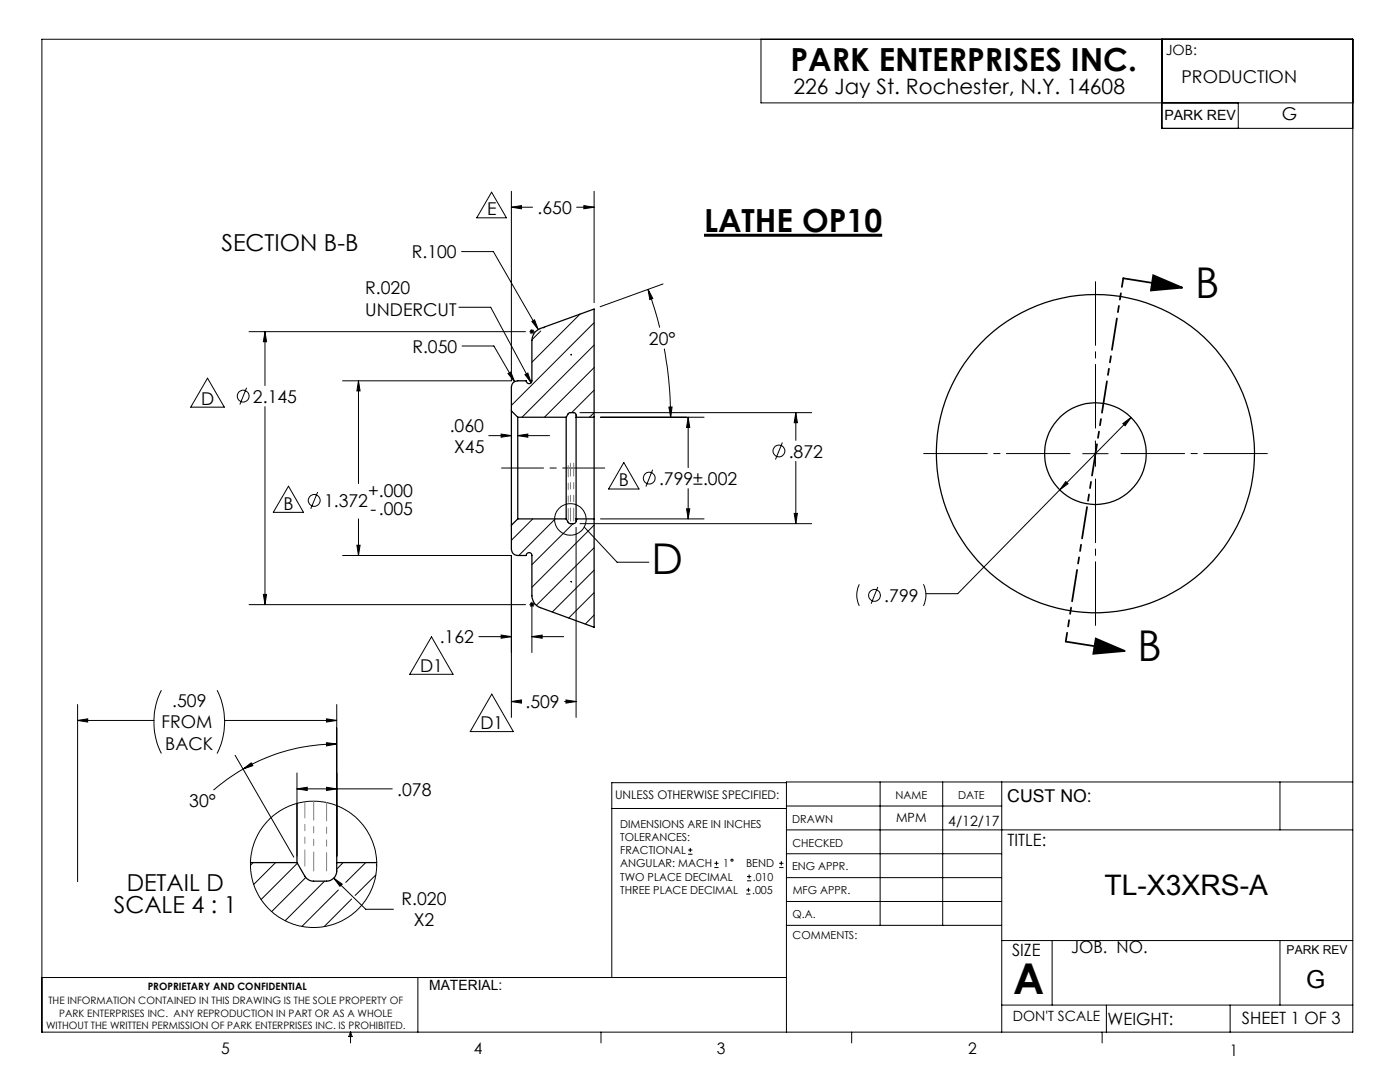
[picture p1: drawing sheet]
<svg xmlns="http://www.w3.org/2000/svg" width="279mm" height="216mm" viewBox="0 0 279 216" stroke-linecap="round" stroke-linejoin="round" font-family="sans-serif">
<g fill="none" stroke="#000" stroke-width=".2">
<path d="M8.4 7.8h261.6v198.2h-261.6zM151.9 7.8v12.7h118.1M231.9 7.8v17.8h38.1M98.1 38.3l3 5.2h-6zM102.1 38.2v37.8h-33.7M118.6 38.2v22.2M247.1 20.5v5.1M92.1 50.2h6.4l8.9 15.6M102.1 41.3h4.2M102.1 41.3l2-.3v.7zM115.1 41.3h3.5M116.5 41l2.1 .3-2.1 .4z"/>
<path d="M129.3 57.7l1 1.8-.6 .3zM129.3 57.7l1.3 3.8 1.1 3.9M132.3 56.7l-12.5 4.5M41.4 75.5l3.4 5.7h-6.7zM49.2 77.4l-1.3 3.3M49.7 66.2h55.2M52.9 66.2l.3 2h-.6zM52.9 66.2v10.7M71.5 76v20.5M71.5 76l.4 2h-.7zM91.6 61.3h6.3l8.1 15.1M92.2 69h6.4l4.1 7.2"/>
<path d="M101.4 74.5l.6-.3 .7 2zM104.8 74.8l.5-.4 .7 2zM105.7 66.2h1M105.8 65.8l.7 .7M106.2 65.7v1M106.2 64.1l.5-.3 .7 2zM106.5 65.8l-.7 .7M107.9 66l-1.7 1.8M108.7 65.2l-.2 .2M115.8 62.7l-9.6 9.6M118.6 64.4l-16.5 16.5M118.6 68.9l-14.4 14.4"/>
<path d="M118.6 73.3l-9.9 10M118.6 77.9l-4.5 4.4M132.6 69.6a76.2 76.2 0 0 1 1.2 13.7M52.9 81.1v39.5M57.6 97l3 5.2h-6.1zM63.4 98.2l-1.4 3.3M97.5 86.9h4.6M100 86.6l2.1 .3-2.1 .3zM103.3 86.9h6.4M103.3 86.9l2-.3v.6zM115.7 82.3h46.3M118.6 82.3l-.9 1"/>
<path d="M119.8 83.3h20.7M124.5 92.3l3 5.3h-6zM130.2 93.7l-1.3 3.4M133.5 81.2h.6l-.3 2.1zM137.3 83.3l.4 2h-.7zM137.3 83.3v10M137.3 97.5v6M156.1 88.3l-1.3 3.4M158.8 82.3v5.6M158.8 92.1v12.4M158.8 82.3l.3 2h-.6zM212.7 96.1l.4 .4-1.6 1.3z"/>
<path d="M216.1 90.5h5.1M218.6 88v5.1M224.1 84.5l1.6-1.2-1.2 1.6zM225.7 83.3l-34.6 35.2h-6.3M52.6 118.6h.6l-.3 2zM68.4 110.8h33.7v32.4M71.2 108.8h.7l-.4 2zM71.5 103.5v7.3M106.3 103.5l-4.2 4.3M110.8 103.5l-7.3 7.3M114.4 104.5l-8.2 8.2M115 105.2v38"/>
<path d="M115.3 103.5l-.3 .4M115.7 104.5h46.3M116.6 105.2l6.6 7h6.3M118.6 104.8l-12.4 12.4M118.6 109.3l-11.6 11.5M118.6 113.8l-8.4 8.3M118.6 118.3l-5.1 5M119.8 103.5h20.7M137 101.5h.7l-.4 2zM158.5 102.4h.6l-.3 2.1zM171.5 116.6l-.1 .3a4.8 4.8 0 0 0 .1 4M175.2 117.1l-1.4 3.4"/>
<path d="M184.3 116.6l.1 .3a5 5 0 0 1-.1 4M32.2 137.7a14.2 14.2 0 0 0 0 12.7M43.3 137.7a13.9 13.9 0 0 1 0 12.7M49.7 120.6h55.2M86.1 127.1l4.3 7.4h-8.6zM95.6 127h6.5M98.1 138.5l4.3 7.5h-8.6zM100 126.7l2.1 .3-2.1 .4zM102.1 140h1.8M102.1 140l2-.3v.6zM105.7 120.6h1M105.8 120.3l.7 .7"/>
<path d="M106.2 127h6.3M106.2 120.2v10M106.2 127l2-.3v.7zM106.5 120.3l-.7 .7M112.7 140h2.3M113 139.7l2 .3-2 .3zM118.6 122.7l-1.8 1.8M15.5 143.8l2-.4v.7zM15.5 140.6v35.3M15.5 143.8h15.2M44.8 143.8h22.4M46.9 150.7l11.7 20.3"/>
<path d="M48.5 153.5l1.6-1.3 .3 .6zM48.5 153.5a36.3 36.3 0 0 0-5.9 4.2M59.3 157.4l2-.3v.6zM59.3 154.2v16.7M59.3 157.4h19M65.2 148.2l2 .2-2 .4zM65.2 157.1l2 .3-2 .3zM65.2 143.4l2 .4-2 .3zM67.2 148.4a37.1 37.1 0 0 0-18.7 5.1M67.2 140.6v30.3M157 156.2h-34.9v38.9M175.6 156v28.6"/>
<path d="M188.1 156v28.6M199.9 156v50M255.4 156v9.6M270 156h-113v50M50.5 172.1l-.5 .5M55 172.1l-4.4 4.4M59.3 172.3l-7.2 7.2M61 175.1l-6.8 6.8M64.8 175.8l-7.9 7.9M66.6 175.2l6.4 6.2h5.5M66.6 175.2l1.7 1.2-.5 .4zM67.5 177.6l-7.2 7.3"/>
<path d="M68.5 172.1l-1.3 1.3M70.2 179.4l-5.5 5.5M73 172.1l-4 4M75 174.6l-4.1 4.1M122.1 161.3h34.9M137.3 170.5h.9M137.3 169.6h.9M137.8 169.2v.8M142.6 173.1h.8M142.6 172.3h.8M143 171.8v.9M148.9 178.4h.9"/>
<path d="M148.9 177.6h.9M149.1 175.8h.8M149.1 174.9h.8M149.4 177.2v.8M149.5 174.5v.8M155.5 173.1h.9M155.5 172.3h.9M155.9 171.8v.9M157 165.6h113M157 170.4h42.9M157 160.8h42.9M157 175.1h42.9"/>
<path d="M157 179.9h42.9M8.4 195.1h148.6M83.4 195.1v10.9M157 184.6h42.9M199.9 187.7h70.1M210 187.7v12.9M255.4 187.7v12.9M70 206v2.1M70 206l.3 .8h-.7zM119.9 206v2.1M170 206v2.1M199.9 200.6h70.1"/>
<path d="M220 206v2.1M220.8 200.6v5.4M245.5 200.6v5.4"/>
<circle cx="48.5" cy="79" r="1.17"/>
<circle cx="62.7" cy="99.9" r="1.17"/>
<circle cx="129.6" cy="95.4" r="1.18"/>
<circle cx="155.5" cy="90" r="1.18"/>
<circle cx="113.8" cy="103.7" r="3.1"/>
<circle cx="174.5" cy="118.8" r="1.18"/>
<circle cx="62.6" cy="172.5" r="12.6"/>
<circle cx="146.1" cy="171.6" r=".21"/>
</g>
<path d="M140.5 46.9h35.6" fill="none" stroke="#000" stroke-width=".6"/>
<path d="M224.2 55.5l11.7 1.9M230.2 54.9l5.7 2.5-6.2 .6zM212.7 128l11.8 1.9M218.7 127.4l5.8 2.5-6.3 .6z" fill="none" stroke="#000" stroke-width=".35"/>
<path d="M213.6 90.5h-29.3M218.6 85.4v-29.2M218.6 95.6v29.2M223.7 90.5h29.2" fill="none" stroke="#000" stroke-width=".2" stroke-dasharray="15.2 1.3 1.3 1.3" stroke-dashoffset="2.5"/>
<path d="M120.7 93.4h-20.6" fill="none" stroke="#000" stroke-width=".2" stroke-dasharray="15.2 1.3 1.3 1.3" stroke-dashoffset="6.8"/>
<path d="M224.2 55.5l-11.5 72.5" fill="none" stroke="#000" stroke-width=".35" stroke-dasharray="6.3 1.3 1.3 1.3 1.3 1.3" stroke-dashoffset="4.6"/>
<g fill="#000">
<path d="M104.8 74.8l.5-.4 .7 2z"/>
<path d="M230.2 54.9l5.7 2.5-6.2 .6zM218.7 127.4l5.8 2.5-6.3 .6z"/>
<path d="M52.9 66.2l.3 2h-.6zM52.6 118.6h.6l-.3 2z"/>
<path d="M224.1 84.5l.4 .4 1.2-1.6zM212.7 96.1l-1.2 1.7 1.6-1.3zM102.1 41.3l2-.3v.7zM116.5 41l2.1 .3-2.1 .4zM100 126.7l2.1 .3-2.1 .4zM106.2 127l2-.3v.7zM137.3 83.3l.4 2h-.7zM137 101.5h.7l-.4 2zM101.4 74.5l1.3 1.7-.7-2zM106.2 64.1l1.2 1.7-.7-2zM103.3 86.9l2-.3v.6zM100 86.6l2.1 .3-2.1 .3zM71.5 76l.4 2h-.7zM71.2 108.8h.7l-.4 2zM133.5 81.2h.6l-.3 2.1zM129.3 57.7l1 1.8-.6 .3zM158.8 82.3l.3 2h-.6zM158.5 102.4h.6l-.3 2.1zM113 139.7l2 .3-2 .3zM102.1 140l2-.3v.6zM66.6 175.2l1.2 1.6 .5-.4zM65.2 148.2l2 .2-2 .4zM48.5 153.5l1.6-1.3 .3 .6zM65.2 157.1l2 .3-2 .3zM59.3 157.4l2-.3v.6zM65.2 143.4l2 .4-2 .3zM15.5 143.8l2-.4v.7z"/>
</g>
<g fill="none" stroke="#000" stroke-width=".25">
<path d="M114 70.7h.1M102.1 82v-4.7a1.21 1.21 0 0 1 1.2-1.3h1.7a.56 .56 0 0 0 .6 .6 .56 .56 0 0 0 .6-.6v-8.1a2.58 2.58 0 0 1 1.6-2.4l10.8-3.8v21.6M102.1 82v22.8M102.1 82l1.2 1.3M103.3 83.3v20.2M103.3 83.3h9.7M113 83.3l.4-.8 .3-.2 1.1 .1 .2 .3v.6M113 83.3v20.2M115 83.3v20.2M115 83.3h3.6M118.6 83.3v20.2M103.3 103.5l-1.2 1.3"/>
<path d="M103.3 103.5h9.7M113 103.5l.4 .8 .4 .2 1-.1 .2-.3v-.6M114 116h.1M115 103.5h3.6M118.6 103.5v21.7l-10.8-4a2.49 2.49 0 0 1-1.6-2.3v-8.1a.57 .57 0 0 0-.6-.6 .57 .57 0 0 0-.6 .6h-1.7a1.26 1.26 0 0 1-1.2-1.2v-4.8M50 172.1h9.3M59.3 172.1l1.5 2.7a2.07 2.07 0 0 0 1.8 1h2.6a2.05 2.05 0 0 0 2-2v-1.7M59.3 160.3v11.8M67.2 160.7v11.4M67.2 172.1h8"/>
<circle cx="218.6" cy="90.5" r="31.8"/>
<circle cx="218.6" cy="90.5" r="10.2"/>
</g>
<path d="M113.8 104v-11.6M114.5 104v-11.6" fill="none" stroke="#808080" stroke-width=".2" stroke-dasharray="6.3 1.3 1.3 1.3 1.3 1.3" stroke-dashoffset="3.8"/>
<path d="M113.4 103.7v-10.8" fill="none" stroke="#808080" stroke-width=".2" stroke-dasharray="6.3 1.3 1.3 1.3 1.3 1.3" stroke-dashoffset="4.1"/>
<path d="M65.2 173.8v-13.7" fill="none" stroke="#808080" stroke-width=".2" stroke-dasharray="6.3 1.3 1.3 1.3 1.3 1.3" stroke-dashoffset="2.7"/>
<path d="M60.8 172.8v-12.8" fill="none" stroke="#808080" stroke-width=".2" stroke-dasharray="6.3 1.3 1.3 1.3 1.3 1.3" stroke-dashoffset="3.1"/>
<path d="M62.6 173.8v-14" fill="none" stroke="#808080" stroke-width=".2" stroke-dasharray="6.3 1.3 1.3 1.3 1.3 1.3" stroke-dashoffset="2.6"/>
<g font-size="8.5">
<text x="238.5" y="59.4">B</text>
<text x="130" y="114.5">D</text>
<text x="227" y="131.9">B</text>
<text x="202.2" y="198.3">A</text>
</g>
<g font-size="6.3">
<text x="157.7" y="14.1">PARK ENTERPRISES INC.</text>
<text x="140.5" y="46.3">LATHE OP10</text>
</g>
<text font-size="5.6" x="220.4" y="178.6">TL-X3XRS-A</text>
<text font-size="4.9" x="260.7" y="197.1">G</text>
<g font-size="4.7">
<text x="44.2" y="50.2">SECTION B-B</text>
<text x="25.3" y="177.7">DETAIL D</text>
<text x="22.7" y="182.2">SCALE 4 : 1</text>
</g>
<text font-size="4.2" x="158.3" y="18.8">226 Jay St. Rochester, N.Y. 14608</text>
<g font-size="3.5">
<text x="235.8" y="16.5">PRODUCTION</text>
<text x="255.8" y="24">G</text>
<text x="97.2" y="42.9">E</text>
<text x="107.3" y="42.7">.650</text>
<text x="82.2" y="51.5">R.100</text>
<text x="72.9" y="58.6">R.020</text>
<text x="72.9" y="63.2">UNDERCUT</text>
<text x="82.3" y="70.4">R.050</text>
<text x="129.5" y="68.8">20°</text>
<text x="40.2" y="80.7">D</text>
<text x="50.5" y="80.4">2.145</text>
<text x="89.8" y="86.2">.060</text>
<text x="90.6" y="90.4">X45</text>
<text x="157.4" y="91.3">.872</text>
<text x="56.6" y="101.7">B</text>
<text x="64.7" y="101.2">1.372</text>
<text x="73.5" y="99.2">+.000</text>
<text x="123.5" y="97.1">B</text>
<text x="131.5" y="96.7">.799±.002</text>
<text x="73.9" y="102.7">-.005</text>
<text x="176.5" y="120.1">.799</text>
<text x="87.8" y="128.3">.162</text>
<text x="83.8" y="134">D1</text>
<text x="34.4" y="141.2">.509</text>
<text x="104.9" y="141.3">.509</text>
<text x="32.2" y="145.4">FROM</text>
<text x="33" y="149.6">BACK</text>
<text x="95.9" y="145.4">D1</text>
<text x="37.8" y="161.1">30°</text>
<text x="79.3" y="158.7">.078</text>
<text x="201" y="160.1">CUST NO:</text>
<text x="80.1" y="180.7">R.020</text>
<text x="82.6" y="184.9">X2</text>
</g>
<g font-size="3.4">
<text x="201.1" y="168.8">TITLE:</text>
<text x="202" y="190.8">SIZE</text>
<text x="213.8" y="190.1">JOB. NO.</text>
<text x="221" y="204.5">WEIGHT:</text>
<text x="247.8" y="204.4">SHEET 1 OF 3</text>
</g>
<g font-size="3.2">
<text x="44.2" y="210.4">5</text>
<text x="94.6" y="210.3">4</text>
<text x="143.1" y="210.4">3</text>
<text x="193.2" y="210.3">2</text>
<text x="245.4" y="210.6">1</text>
</g>
<g font-size="2.8">
<text x="232.7" y="10.9">JOB:</text>
<text x="232.4" y="24">PARK REV</text>
<text x="189.2" y="164.9">4/12/17</text>
<text x="85.7" y="197.6">MATERIAL:</text>
<text x="202.1" y="203.8">DON'T SCALE</text>
</g>
<text font-size="2.5" x="178.9" y="164.1">MPM</text>
<g font-size="2.4">
<text x="122.7" y="159.4">UNLESS OTHERWISE SPECIFIED:</text>
<text x="256.8" y="190.4">PARK REV</text>
</g>
<g font-size="2.2">
<text x="178.7" y="159.4">NAME</text>
<text x="191.2" y="159.4">DATE</text>
<text x="123.8" y="165.1">DIMENSIONS ARE IN INCHES</text>
<text x="123.8" y="167.8">TOLERANCES:</text>
<text x="158.1" y="164.2">DRAWN</text>
<text x="123.8" y="170.4">FRACTIONAL</text>
<text x="123.8" y="173.1">ANGULAR: MACH</text>
<text x="144.3" y="173.1">1</text>
<text x="148.9" y="173.1">BEND</text>
<text x="158.1" y="173.7">ENG APPR.</text>
<text x="158.2" y="169.1">CHECKED</text>
<text x="123.8" y="178.4">THREE PLACE DECIMAL</text>
<text x="123.8" y="175.7">TWO PLACE DECIMAL</text>
<text x="150.1" y="178.4">.005</text>
<text x="150.2" y="175.7">.010</text>
<text x="158.2" y="178.4">MFG APPR.</text>
<text x="158.2" y="183.2">Q.A.</text>
<text x="158.2" y="187.4">COMMENTS:</text>
</g>
<g font-size="2">
<text x="29.5" y="197.6">PROPRIETARY AND CONFIDENTIAL</text>
<text x="9.6" y="200.3">THE INFORMATION CONTAINED IN THIS DRAWING IS THE SOLE PROPERTY OF</text>
<text x="11.8" y="202.8">PARK ENTERPRISES INC. ANY REPRODUCTION IN PART OR AS A WHOLE</text>
<text x="9.2" y="205.4">WITHOUT THE WRITTEN PERMISSION OF PARK ENTERPRISES INC. IS PROHIBITED.</text>
</g>
</svg>
